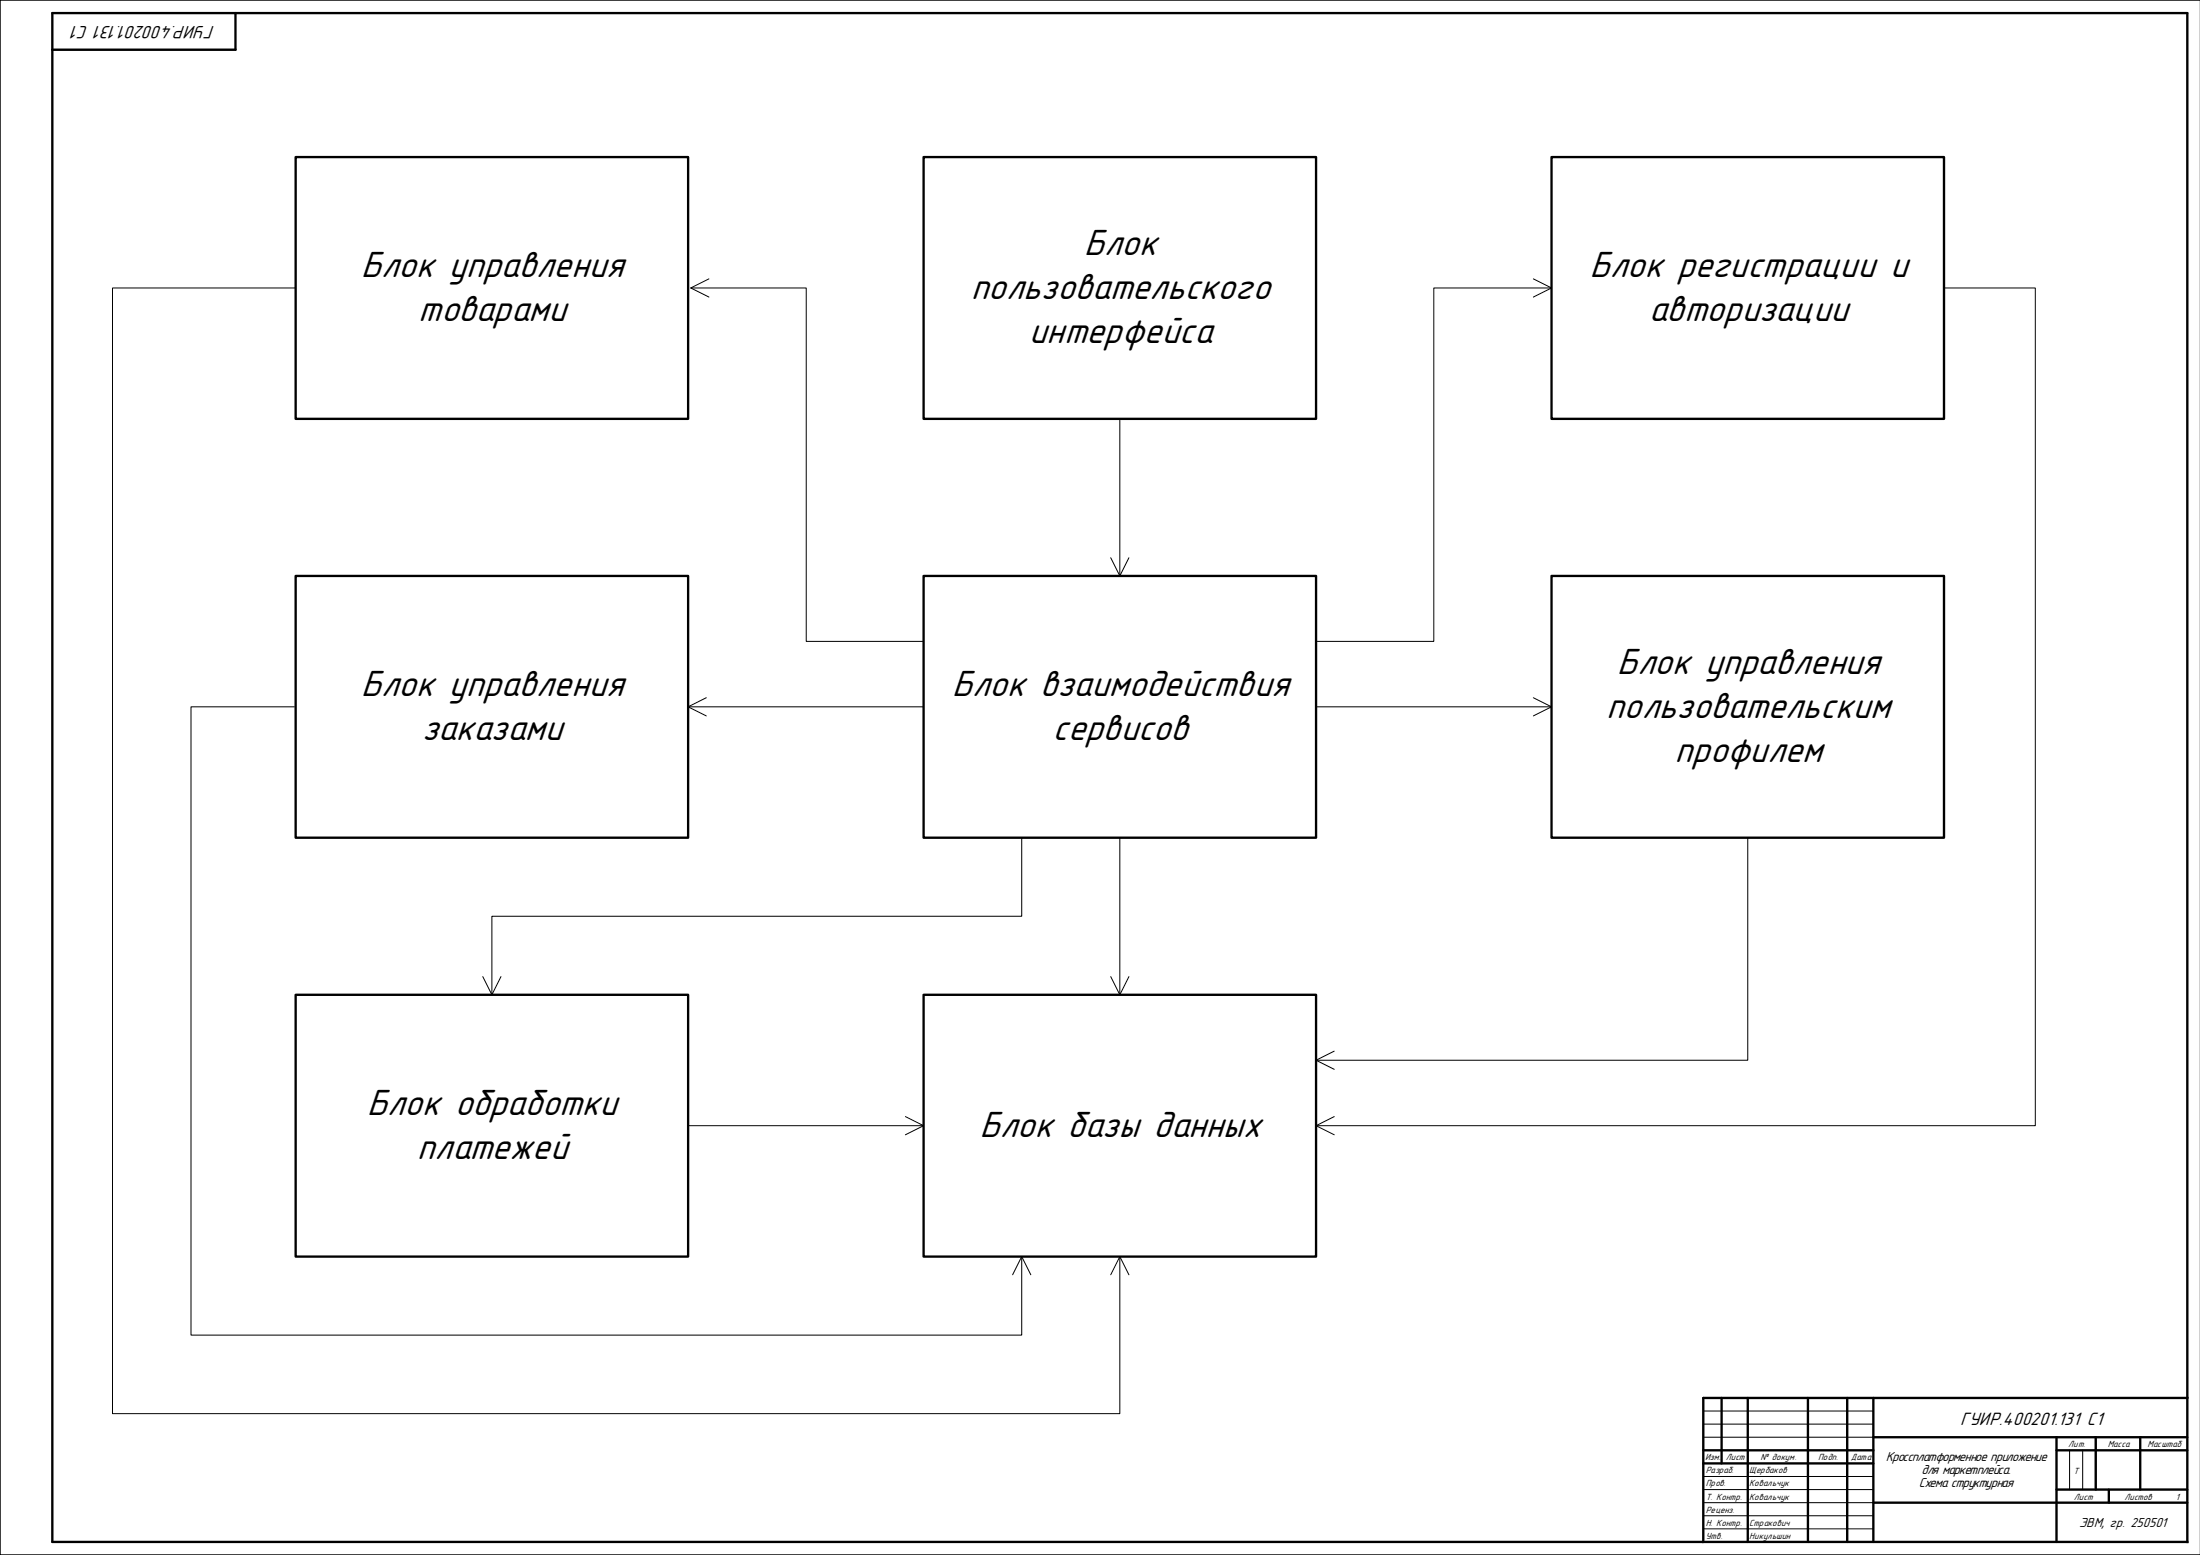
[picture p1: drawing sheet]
<svg xmlns="http://www.w3.org/2000/svg" width="841mm" height="594mm" viewBox="0 0 841 594" stroke-linecap="round" stroke-linejoin="round" font-family="sans-serif">
<path d="M0 0h840.9h-840.9v594zM651 539h65M651 544h65M651 549h65M791 554v15M796 554v15M651 564h65M651 569h65M651 574h65M651 579h65M0 594h840.9M651 584h65" fill="none" stroke="#000" stroke-width=".38"/>
<g fill="none" stroke="#000" stroke-width=".9">
<path d="M20 5h816v584h-816zM90 5v14h-70M658 534v25M668 534v55M691 534v55M706 534v55M716 534v55M836 534h-185v55M651 559h65M651 554h65M716 549h120M786 549v40"/>
<path d="M786 554h50M801 549v20M818 549v20M716 574h120M786 569h50M806 569v5"/>
</g>
<path d="M353 60h150v100h-150z" fill-rule="evenodd" fill="#fff"/>
<path d="M353 60h150v100h-150z" fill="none" stroke="#000" stroke-width=".9"/>
<path d="M593 60h150v100h-150z" fill-rule="evenodd" fill="#fff"/>
<path d="M593 60h150v100h-150z" fill="none" stroke="#000" stroke-width=".9"/>
<path d="M113 220h150v100h-150z" fill-rule="evenodd" fill="#fff"/>
<path d="M113 220h150v100h-150z" fill="none" stroke="#000" stroke-width=".9"/>
<path d="M353 220h150v100h-150z" fill-rule="evenodd" fill="#fff"/>
<path d="M353 220h150v100h-150z" fill="none" stroke="#000" stroke-width=".9"/>
<path d="M593 220h150v100h-150z" fill-rule="evenodd" fill="#fff"/>
<path d="M593 220h150v100h-150z" fill="none" stroke="#000" stroke-width=".9"/>
<path d="M113 380h150v100h-150z" fill-rule="evenodd" fill="#fff"/>
<path d="M113 380h150v100h-150z" fill="none" stroke="#000" stroke-width=".9"/>
<path d="M353 380h150v100h-150z" fill-rule="evenodd" fill="#fff"/>
<path d="M353 380h150v100h-150z" fill="none" stroke="#000" stroke-width=".9"/>
<g fill="none" stroke="#000" stroke-width=".38">
<path d="M586 106.5l7 3.5-7 3.5M593 110h-45v135h-45M743 110h34.9v320h-274.9M428 160v60M424.5 213l3.5 7 3.5-7M112.5 270h-39.5v240h317.5v-30M263 270h90M269.9 266.5l-6.9 3.5 6.9 3.5M503 270h90M586 266.5l7 3.5-7 3.5M428 320v60M424.5 373.1l3.5 6.9 3.5-6.9"/>
<path d="M263 430h90M346.1 426.5l6.9 3.5-6.9 3.5M510 426.5l-7 3.5 7 3.5M387 486.9l3.5-6.9 3.5 6.9"/>
</g>
<path d="M113 60h150v100h-150z" fill-rule="evenodd" fill="#fff"/>
<path d="M113 60h150v100h-150z" fill="none" stroke="#000" stroke-width=".9"/>
<path d="M113 110h-70v430h385v-60M264 110h44.1v135h44.9M271 106.5l-7 3.5 7 3.5M390.5 320v30h-202.5v30M668 320v85h-165M184.5 373.1l3.5 6.9 3.5-6.9M510 401.5l-7 3.5 7 3.5M424.5 486.9l3.5-6.9 3.5 6.9" fill="none" stroke="#000" stroke-width=".38"/>
<g font-size="14.8">
<text x="414.3" y="97.4">Блок</text>
<text x="137.8" y="105.9">Блок управления</text>
<text x="607.5" y="105.9">Блок регистрации и</text>
<text x="371" y="114.3">пользовательского</text>
<text x="159.8" y="122.7">товарами</text>
<text x="630.2" y="122.7">авторизации</text>
<text x="393.2" y="131.1">интерфейса</text>
<text x="618" y="257.5">Блок управления</text>
<text x="137.8" y="265.9">Блок управления</text>
<text x="363.8" y="265.9">Блок взаимодействия</text>
<text x="613.9" y="274.3">пользовательским</text>
<text x="161.3" y="282.7">заказами</text>
<text x="402.3" y="282.7">сервисов</text>
<text x="640" y="291.1">профилем</text>
<text x="140.2" y="426">Блок обработки</text>
<text x="374.3" y="434.4">Блок базы данных</text>
<text x="159.4" y="442.8">платежей</text>
</g>
<g font-size="7.3">
<text x="82.1" y="9.9" transform="rotate(-180 82.1 9.9)">ГУИР.400201.131 С1</text>
<text x="749.2" y="544.2">ГУИР.400201.131 С1</text>
</g>
<g font-size="5.3">
<text x="720.8" y="558.2">Кроссплатформенное приложение</text>
<text x="734.4" y="563.2">для маркетплейса.</text>
<text x="733.4" y="568.2">Схема структурная</text>
<text x="794.7" y="583.3">ЭВМ, гр. 250501</text>
</g>
<g font-size="3.6">
<text x="651.7" y="557.8">Изм.</text>
<text x="659.6" y="557.8">Лист</text>
<text x="672.9" y="557.8">№ докум.</text>
<text x="694.9" y="557.8">Подп.</text>
<text x="707.4" y="557.8">Дата</text>
<text x="790.5" y="552.8">Лит.</text>
<text x="805.6" y="552.8">Масса</text>
<text x="820.8" y="552.8">Масштаб</text>
<text x="651.9" y="562.8">Разраб.</text>
<text x="668.6" y="562.8">Щербаков</text>
<text x="792.4" y="563.2">Т</text>
<text x="651.9" y="567.8">Пров.</text>
<text x="668.6" y="567.8">Ковальчук</text>
<text x="651.9" y="572.8">Т. Контр.</text>
<text x="668.6" y="572.8">Ковальчук</text>
<text x="792.7" y="572.8">Лист</text>
<text x="812" y="572.8">Листов</text>
<text x="831.7" y="572.8">1</text>
<text x="651.9" y="577.8">Реценз.</text>
<text x="651.9" y="582.8">Н. Контр.</text>
<text x="651.9" y="587.8">Утв.</text>
<text x="668.6" y="582.8">Стракович</text>
<text x="668.6" y="587.8">Никульшин</text>
</g>
</svg>
